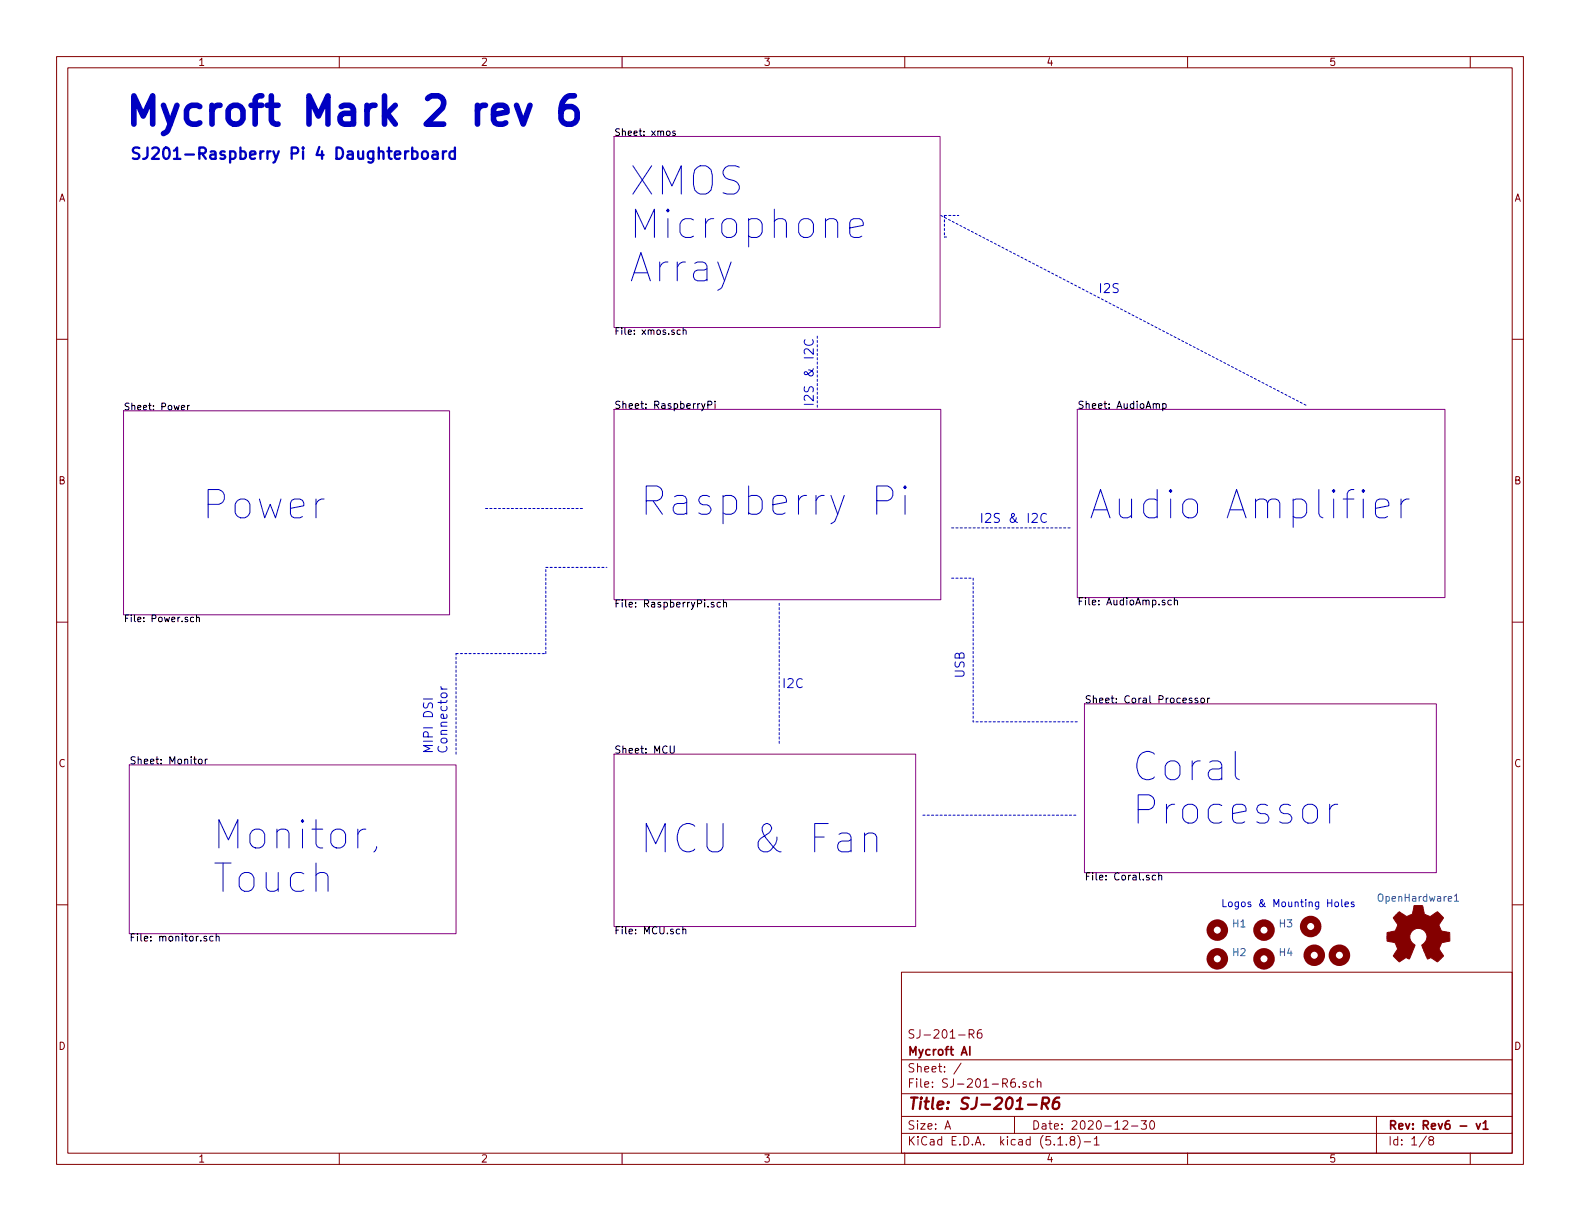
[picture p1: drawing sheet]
<svg xmlns="http://www.w3.org/2000/svg" width="279mm" height="216mm" viewBox="0 0 279 216" stroke-linecap="round" stroke-linejoin="round" font-family="sans-serif">
<g fill="none" stroke="#840000" stroke-width=".18">
<path d="M10 10h259.4v195.9h-259.4zM12 12h255.4v191.9h-255.4zM60 10v2M110 10v2M160 10v2M210 10v2M260 10v2M10 60h2M267.4 60h2M10 110h2M267.4 110h2M10 160h2"/>
<path d="M267.4 160h2M159.4 171.9h108v32h-108zM159.4 197.4h108M159.4 193.4h108M159.4 187.4h108M167.1 199.7l.5-1.5 .5 1.5M167.2 199.2h.8M170 188l-1.3 1.9M171.4 182.9l.7-.1 .1-.2v-.4l-.2-.1h-.6v1.5M171.7 182.9l.5 .7M173.5 182.1a.59 .59 0 0 0-.7 .6l.1 .7 .2 .2 .5-.2 .1-.5-.2-.2h-.4l-.3 .2M179.4 197.4v3"/>
<path d="M179.5 190.8a.59 .59 0 0 0-.8 .6v.6l.2 .2 .4 .1 .2-.2 .1-.5-.1-.2-.5-.1-.3 .3M180.2 192.1v.2M181.5 191.3h-.4l-.2 .2v.2l.6 .1v.4h-.6M182.8 191.3h-.4l-.3 .2 .1 .7h.6M183.4 191.4l.3-.1h.3l.1 1M183.4 190.8v1.5M198.6 198.3l.2-.1h.4l.2 .4-.9 1.1h.9M200.1 199.1h1.1M201.8 198.2h.9l-.5 .6 .5 .1v.6l-.3 .2-.6-.2M203.5 198.2h.2a.8 .8 0 0 1 .5 .7 .8 .8 0 0 1-.5 .8 1 1 0 0 1-.2-1.5zM243.4 197.4v6.5M60 203.9v2"/>
<path d="M110 203.9v2M159.4 200.4h108M160 203.9v2M187.1 202.5h.8M188.6 202.3v.2M189.5 201.6l-.3-.3 .2-.3a.48 .48 0 0 1 .6 .1l-.1 .4a.52 .52 0 0 0-.6 .2 .52 .52 0 0 0 .1 .7l.4 .1 .2-.2 .1-.4-.3-.3M190.6 200.8a1.71 1.71 0 0 1 0 2.2M191.7 201.9h1.2M193.5 201.4l.4-.4v1.5M193.5 202.5h.9M210 203.9v2M252.2 200.9l-1.2 1.9"/>
<path d="M253 201.6l-.3-.1v-.3l.3-.2h.2l.3 .2-.1 .3-.6 .2a.48 .48 0 0 0-.1 .6l.3 .2 .4-.2a.48 .48 0 0 0-.2-.7M260 203.9v2"/>
</g>
<path d="M171.5 185.1v1.5M261.1 198.7l.3 1 .4-1M262.3 198.6l.4-.4v1.5M262.3 199.7h.8" fill="none" stroke="#840000" stroke-width=".3"/>
<path d="M181.8 195.3h1.5M184.3 195.1h.8a.56 .56 0 0 0 .4-.4 .56 .56 0 0 0-.3-.6h-.8l-.2 2M184.8 195.1l.5 1M187.3 194.1a.9 .9 0 0 0-1.1 .8l-.1 .8 .2 .3a.66 .66 0 0 0 1-.3v-.7l-.3-.2a.69 .69 0 0 0-.8 .4" fill="none" stroke="#840000" stroke-width=".41"/>
<path d="M108.6 24.1h57.6v33.8h-57.6zM21.8 72.6h57.7v36.1h-57.7zM108.6 72.4h57.8v33.6h-57.8zM190.5 72.4h65v33.3h-65zM22.9 135.3h57.7v29.8h-57.7zM108.6 133.4h53.3v30.4h-53.3zM191.8 124.5h62.2v29.8h-62.2z" fill="none" stroke="#840084" stroke-width=".18"/>
<g fill="none" stroke="#000" stroke-width=".18">
<path d="M117.9 23.3l.2-.1 .3 .1 .1 .4-.1 .2h-.5zM119.4 23.2h-.3l-.2 .1 .2 .3h.3v.3h-.5M120.3 58.4l-.3-.1-.3 .3 .1 .5h.5M120.8 58.4h.5v.7M120.8 57.9v1.2M32.1 72.1l.6-.1-.1-.3h-.3l-.2 .2v.5h.5M33.2 71.7v.8M33.5 71.7l-.3 .2M124.7 71.4l-.4 1.1-.2 .1M125.2 71.6l.6-.1v-.4l-.1-.2h-.5v1.3M126.4 70.9v.2M126.4 71.4v.8"/>
<path d="M204.5 71.6l.1-.2h.4v.8M205.6 71.4h.4l.2 .2-.1 .6h-.5M205.6 71.4v1.2M34.2 109.2l-.3-.1-.2 .3 .1 .5h.4M34.7 109.2h.5l.1 .7M34.7 108.7v1.2M126.2 106.6l-.3-.1-.1 .2v.2l.4 .1v.3h-.4M127.4 106.6l-.4-.1-.2 .2 .1 .6h.5M127.9 106.6l.2-.1 .3 .1 .1 .7M127.9 106.1v1.2M207.1 106.2l-.3-.1-.3 .2 .2 .6h.4M207.7 106.2l.1-.1 .4 .1v.8"/>
<path d="M207.7 105.7v1.3M35.1 134.4l.2-.2 .3 .1 .1 .2-.1 .5-.3 .1-.2-.1zM36.3 134.2v.9M36.7 134.2l-.3 .1-.1 .2M118.5 131.9v1l.2 .3h.3l.2-.3v-1M210.8 123.5l-.3-.1-.2 .2v.2l.5 .1v.3h-.5M211.8 123.5l-.3-.1-.2 .2 .1 .2 .4 .1v.3h-.5M212.4 123.5l.4-.1 .2 .3-.1 .5-.3 .1-.2-.1zM213.5 123.4v.9M213.9 123.4l-.4 .3M204.3 154.8h-.3l-.2 .2 .1 .5h.4M204.9 154.9l.2-.1h.3v.8"/>
<path d="M204.9 154.3v1.3M36.5 165.6h-.3l-.2 .1 .1 .2 .4 .1v.3h-.5M37.7 165.6h-.4l-.2 .2 .1 .5h.5M38.2 165.7l.2-.1h.3l.1 .8M38.2 165.1v1.3M120.8 164.4l.1-.1h.3l.1 .8M120.8 163.9v1.2"/>
</g>
<g fill="none" stroke="#840000" stroke-width="1.3">
<circle cx="215.3" cy="164.5" r="1.27"/>
<circle cx="215.3" cy="169.5" r="1.27"/>
<circle cx="223.5" cy="169.5" r="1.27"/>
<circle cx="223.5" cy="164.5" r="1.27"/>
<circle cx="231.8" cy="163.8" r="1.27"/>
<circle cx="232.4" cy="168.9" r="1.27"/>
<circle cx="236.9" cy="168.9" r="1.27"/>
</g>
<path d="M246.9 161.7l.6-.5 .8 .6a.62 .62 0 0 0 1.1 0l.2-.1a1.62 1.62 0 0 0 .4-1.3l.1-.3h1.5l.1 .8a.74 .74 0 0 0 .7 1l.5 .2 1.3-.9 1 1.1-.4 .6a.75 .75 0 0 0-.1 1.2l.2 .5 1.5 .3v1.5l-1.4 .3-.1 .1a1.23 1.23 0 0 0-.3 1.2l.7 1-.1 .2-1 .9-.8-.6a.54 .54 0 0 0-.9 .1l-1.1-2.4a2.33 2.33 0 0 0 .9-1.9 1.54 1.54 0 0 0-2.5-.7 1.54 1.54 0 0 0 .4 2.5l-1 2.5a.69 .69 0 0 0-1.1 .1l-.7 .4-1-1.1 .8-1.2-.3-.5a.71 .71 0 0 0-.9-.8l-.7-.1v-1.5l.4-.1a1.11 1.11 0 0 0 1.3-.7 .72 .72 0 0 0-.2-1.2l-.4-.6z" fill="#840000" stroke="#840000" stroke-width=".18"/>
<path d="M257.2 158.4l.4-.3v1.3M257.2 159.4h.7" fill="none" stroke="#008484" stroke-width=".18"/>
<g fill="none" stroke="#0000c2" stroke-width=".18" stroke-dasharray=".4 .4">
<path d="M166.4 38.1l64.7 33.7M167 38.1h2.5M167 38.1v3.8M167 41.9h.6M144.5 72v-12.7M85.9 89.9h17.2M168.3 93.3h20.9M80.6 115.6h15.9M96.5 100.3h10.8M96.5 115.6v-15.3M168.3 102.2h3.8M172.1 102.2v25.4"/>
<path d="M80.6 133.4v-17.8M137.8 131.4v-24.7M190.5 127.6h-18.4M163.2 144.1h27.3"/>
</g>
<g fill="none" stroke="#0000c2" stroke-width=".18">
<path d="M150.3 40.3l2.4-.4v-.5l-.3-.5-.5-.2h-.9l-.5 .2-.2 .5v1.9l.2 .5 .5 .2h.9l.5-.2M142.2 71.5h1.6M143.8 69.9v1l-.9-.9-.2-.1-.3 .1-.2 .2v.4l.2 .2M155 88.5h1.9a1.36 1.36 0 0 0 1-1.3 1.36 1.36 0 0 0-1-1.3h-1.9v5M160 85.9l-.2 .3 .2 .2 .3-.2-.3-.3v.5M160 87.6v3.3M173.6 90.8v1.6M174.3 90.9l.2-.1h.4l.2 .1 .1 .3-.1 .3-.9 .9h1M243.2 89.9l2.4-.5v-.4l-.2-.5-.5-.3h-1l-.4 .3-.3 .5v1.9l.3 .4 .4 .3h1l.5-.3M247.8 88.2v3.4M249.2 88.2a1.27 1.27 0 0 0-1.4 1M74.9 123.6h1.6"/>
<path d="M78 121.4l.1 .3 .2 .1M78 121.8h1M218.4 132.9v4.3l.3 .4 .5 .3M64.7 146.6a1.23 1.23 0 0 0-1.4 .9M66.6 149.7l-.2 .7-.3 .2M152.9 147.8a1.25 1.25 0 0 1 2.1 .2v2.6M152.9 147.3v3.3M235.1 142.2v3.3M236.1 159.6l.2-.1 .4 .1v.5l-.1 .2h-.3l-.2-.1zM236.6 142.2a1.23 1.23 0 0 0-1.5 1M237.3 159.1v1l.1 .2M237.8 159.9l.7-.1-.1-.3h-.4l-.2 .2 .1 .6h.5"/>
<path d="M239.4 159.5h-.3l-.2 .2 .1 .1 .4 .2v.3h-.5"/>
</g>
<path d="M72.9 26.8l.6-.1 .3 .4v.6l-.1 .3-.2 .1-.6-.1M74.7 26.9a.55 .55 0 0 1 .5-.2 .55 .55 0 0 1 .5 .4v.6a.54 .54 0 0 1-.6 .4 .54 .54 0 0 1-.5-.4zM76.5 26.8l.2-.1 .6 .1 .1 1.3M77.4 27.2l-.7 .1a.39 .39 0 0 0-.3 .4 .39 .39 0 0 0 .3 .4l.7-.1M78.3 26.7v1.4M78.9 26.7l-.4 .1-.2 .3M80.4 26.8l-.5-.1-.4 .4v.6l.2 .3 .2 .1 .5-.1M80.4 26.1v2" fill="none" stroke="#0000c2" stroke-width=".41"/>
<path d="M91.3 18.6l1.2 3.3 1.2-3.3M101.6 16.9a1.99 1.99 0 0 0-2.4 2.2v1.9l.5 .7 .5 .2h.9l.7-.4 .3-.5v-1.2l-.5-.7-.5-.3h-.9l-.8 .5-.2 .5" fill="none" stroke="#0000c2" stroke-width=".99"/>
<g font-size="7" fill="#0000c2">
<text x="21.8" y="22.2">Mycroft Mark 2 rev 6</text>
<text x="111.1" y="34.6">XMOS</text>
<text x="111.1" y="42.2">Microphone</text>
<text x="111.1" y="49.9">Array</text>
<text x="35.6" y="91.8">Power</text>
<text x="113" y="91.2">Raspberry Pi</text>
<text x="192.4" y="91.8">Audio Amplifier</text>
<text x="200" y="138.1">Coral</text>
<text x="200" y="145.8">Processor</text>
<text x="37.5" y="150.2">Monitor,</text>
<text x="113" y="150.9">MCU &amp; Fan</text>
<text x="37.5" y="157.9">Touch</text>
</g>
<text font-size="2.8" fill="#0000c2" x="22.9" y="28.2">SJ201-Raspberry Pi 4 Daughterboard</text>
<text font-size="2.8" fill="#840000" x="160.4" y="196.2">Title: SJ-201-R6</text>
<g font-size="2.2" fill="#0000c2">
<text x="194.8" y="51.8">I2S</text>
<text x="143.9" y="69.3" transform="rotate(-90 143.9 69.3)">I2S &amp; I2C</text>
<text x="175.8" y="92.5">I2S &amp; I2C</text>
<text x="138.8" y="121.7">I2C</text>
<text x="170.6" y="120" transform="rotate(-90 170.6 120)">USB</text>
<text x="76.6" y="133.3" transform="rotate(-90 76.6 133.3)">MIPI DSI</text>
<text x="79.1" y="133.3" transform="rotate(-90 79.1 133.3)">Connector</text>
</g>
<g font-size="2.1" fill="#840000">
<text x="160.4" y="183.6">SJ-201-R6</text>
<text x="160.4" y="189.6">Sheet: /</text>
<text x="160.4" y="186.6">Mycroft AI</text>
<text x="160.4" y="192.3">File: SJ-201-R6.sch</text>
<text x="160.4" y="202.5">KiCad E.D.A. kicad (5.1.8)-1</text>
<text x="160.4" y="199.7">Size: A</text>
<text x="182.4" y="199.7">Date: 2020-12-30</text>
<text x="245.4" y="199.7">Rev: Rev6 - v1</text>
<text x="245.4" y="202.5">Id: 1/8</text>
</g>
<g font-size="1.8" fill="#840000">
<text x="35" y="11.6">1</text>
<text x="85" y="11.6">2</text>
<text x="135" y="11.6">3</text>
<text x="185" y="11.6">4</text>
<text x="235" y="11.6">5</text>
<text x="10.4" y="35.6">A</text>
<text x="267.8" y="35.6">A</text>
<text x="10.4" y="85.6">B</text>
<text x="267.8" y="85.6">B</text>
<text x="10.4" y="135.6">C</text>
<text x="267.8" y="135.6">C</text>
<text x="10.4" y="185.6">D</text>
<text x="267.8" y="185.6">D</text>
<text x="35" y="205.5">1</text>
<text x="85" y="205.5">2</text>
<text x="135" y="205.5">3</text>
<text x="185" y="205.5">4</text>
<text x="235" y="205.5">5</text>
</g>
<g font-size="1.8">
<text x="108.6" y="72.3">Sheet: RaspberryPi</text>
<text x="190.5" y="72.3">Sheet: AudioAmp</text>
<text x="108.6" y="107.4">File: RaspberryPi.sch</text>
<text x="190.5" y="107">File: AudioAmp.sch</text>
<text x="191.8" y="124.4">Sheet: Coral Processor</text>
<text x="22.9" y="135.2">Sheet: Monitor</text>
<text x="108.6" y="133.2">Sheet: MCU</text>
<text x="191.8" y="155.7">File: Coral.sch</text>
<text x="22.9" y="166.5">File: monitor.sch</text>
<text x="108.6" y="165.2">File: MCU.sch</text>
</g>
<text font-size="1.8" fill="#0000c2" x="215.9" y="160.4">Logos &amp; Mounting Holes</text>
<g font-size="1.8" fill="#008484">
<text x="244" y="159.4">OpenHardware1</text>
<text x="218" y="164">H1</text>
<text x="226.3" y="164">H3</text>
<text x="218" y="169.1">H2</text>
<text x="226.3" y="169.1">H4</text>
</g>
<g font-size="1.7">
<text x="108.6" y="24">Sheet: xmos</text>
<text x="108.6" y="59.2">File: xmos.sch</text>
<text x="21.8" y="72.5">Sheet: Power</text>
<text x="21.8" y="110">File: Power.sch</text>
</g>
</svg>
